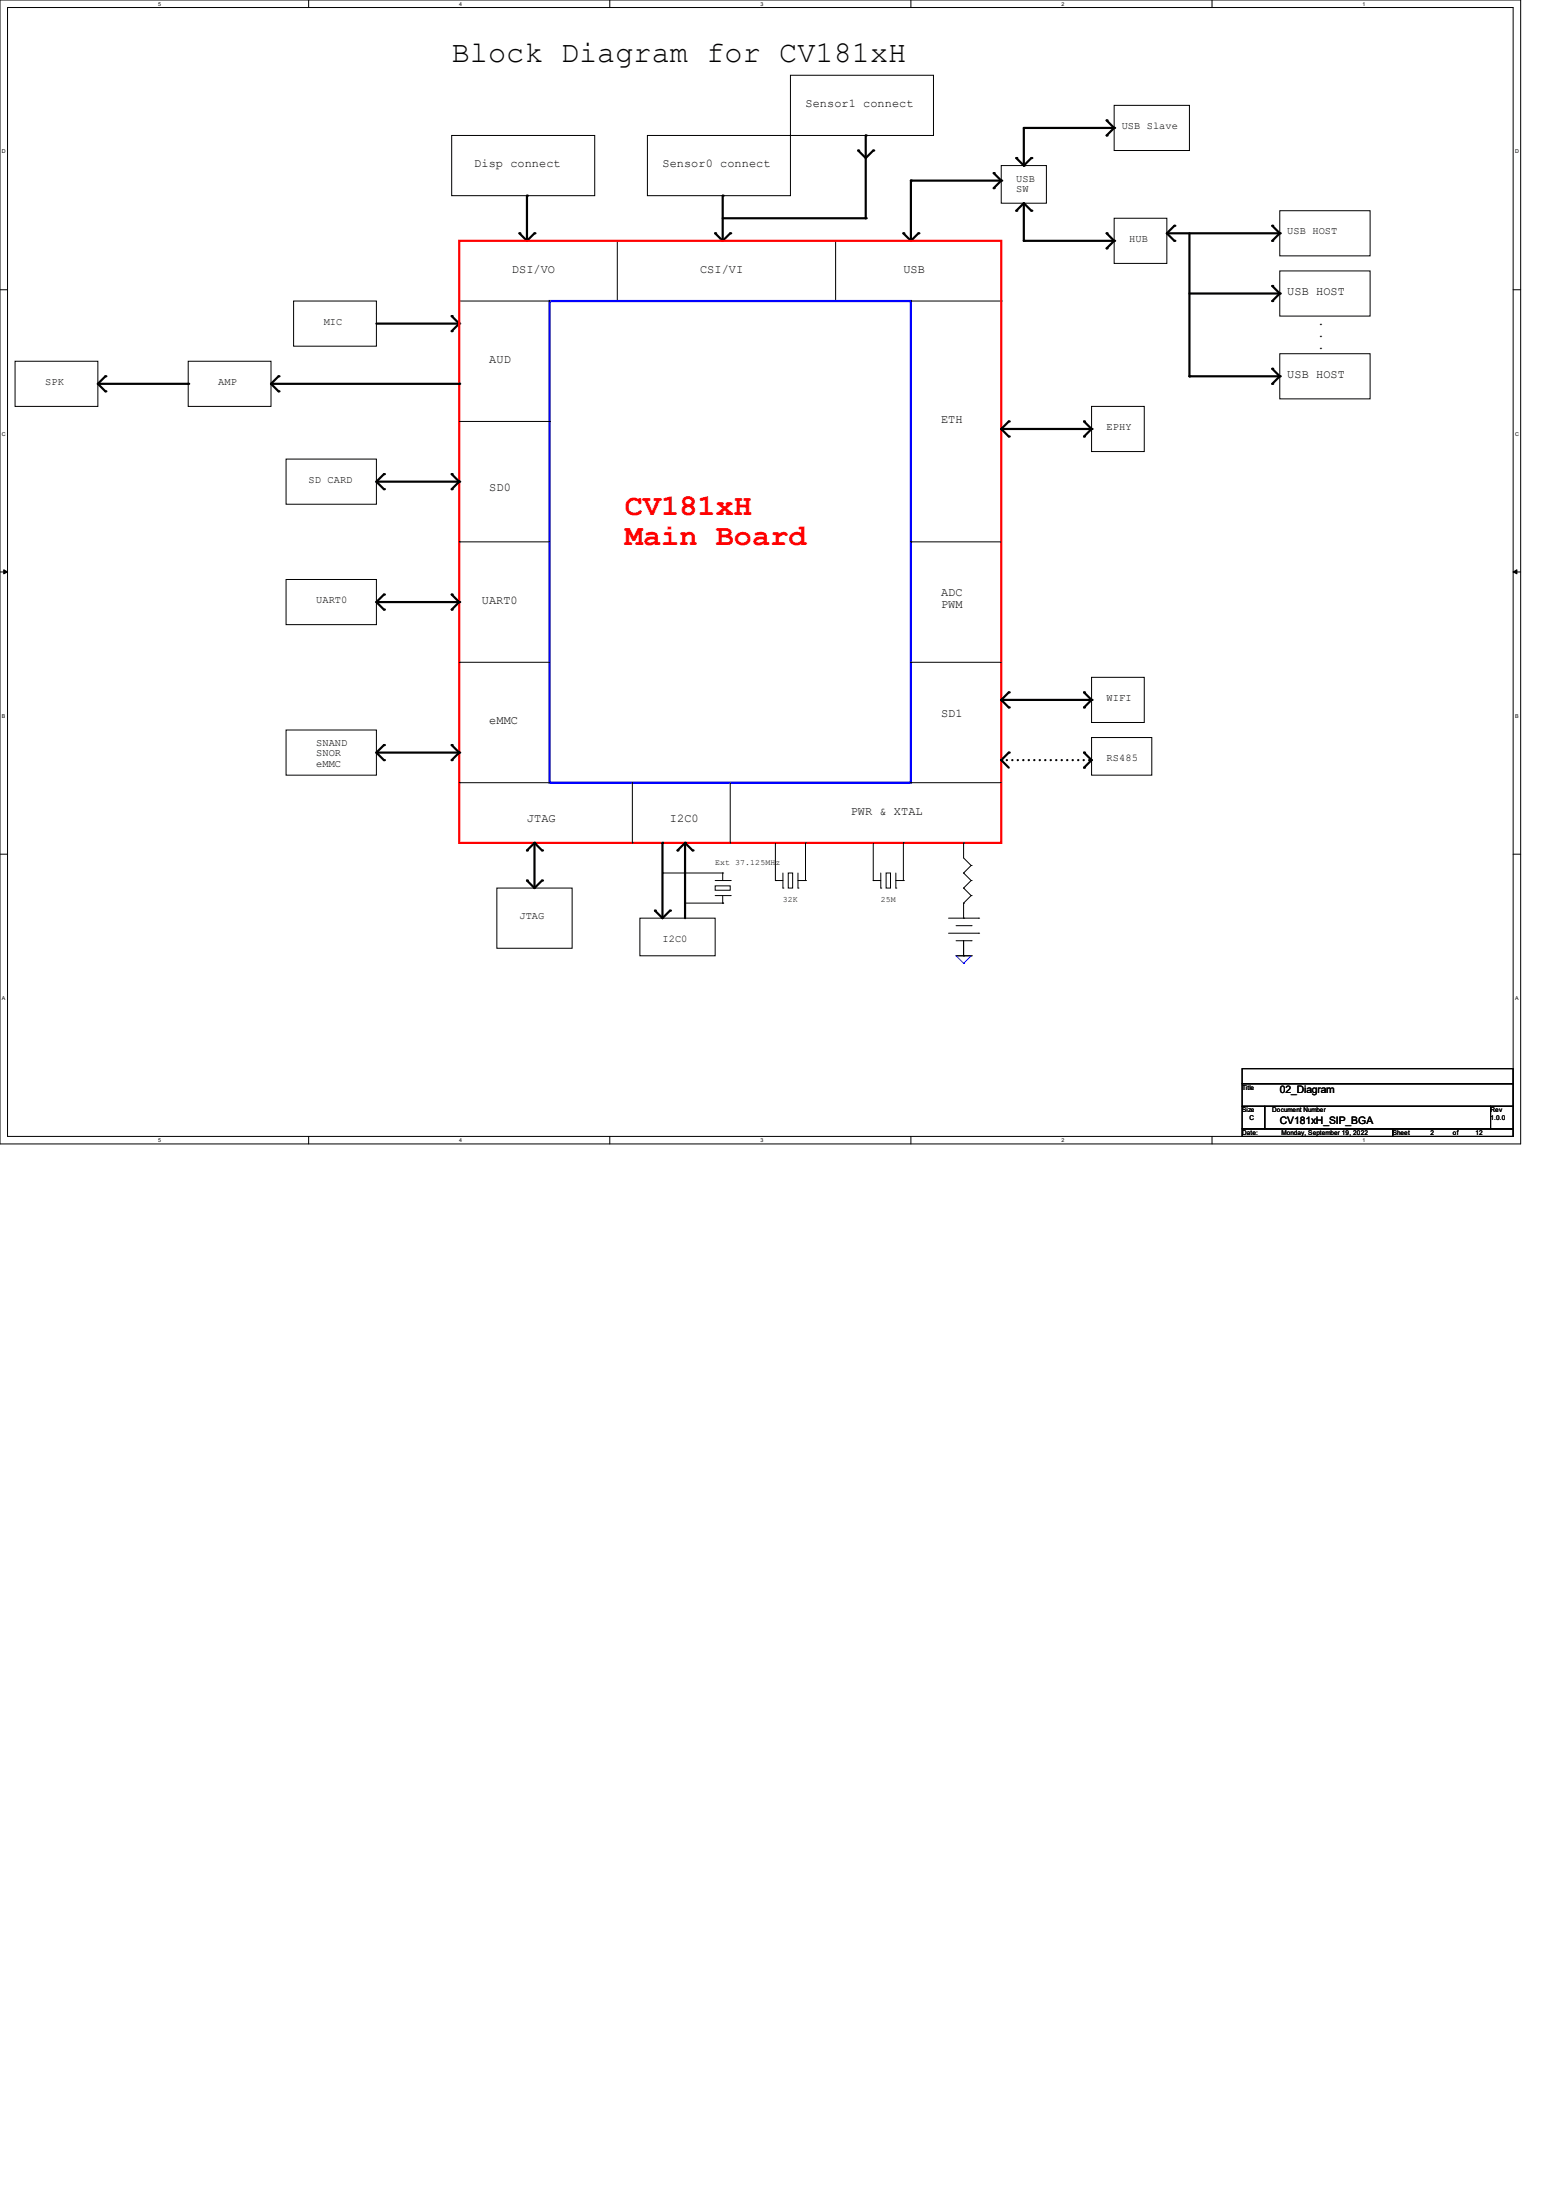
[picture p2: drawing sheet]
<svg xmlns="http://www.w3.org/2000/svg" width="210mm" height="297mm" viewBox="0 0 210 297" stroke-linecap="round" stroke-linejoin="round" font-family="sans-serif">
<g fill="none" stroke="#000" stroke-width=".13">
<path d="M0 0h205.2v154.4h-205.2zM1 1h203.2v152.4h-203.2zM41.7 0v1M61 18.3h19.3v8.1h-19.3zM82.3 0v1M87.4 18.3h19.3v8.1h-19.3zM106.7 10.2h19.3v8.1h-19.3zM122.9 0v1M150.4 14.2h10.1v6.1h-10.1zM163.6 0v1M0 39.1h1M83.3 32.5v8.1"/>
<path d="M112.8 32.5v8.1M135.1 22.4h6.1v5h-6.1zM150.4 29.5h7.1v6.1h-7.1zM172.7 36.6h12.2v6.1h-12.2zM172.7 28.4h12.2v6.1h-12.2zM204.2 39.1h1M2 48.8h11.2v6.1h-11.2zM25.4 48.8h11.2v6.1h-11.2zM39.6 40.6h11.2v6.1h-11.2zM62 40.6h12.2M62 56.9h12.2M74.2 40.6h.1"/>
<path d="M74.2 56.9h.1M83.3 40.6h.1M112.8 40.6h.1M122.9 40.6h12.2M135.1 40.6h.1M147.3 54.9h7.1v6.1h-7.1zM172.7 47.8h12.2v6h-12.2zM0 77.2h1M.5 76.9l.5 .3-.5 .3zM38.6 78.2h12.2v6.1h-12.2zM38.6 62h12.2v6.1h-12.2zM62 73.2h.1"/>
<path d="M62 73.2h12.2M122.9 73.2h.1M122.9 73.2h12.2M204.2 77.2l.5-.3v.6zM204.2 77.2h1M38.6 98.6h12.2v6h-12.2zM62 89.4h.1M62 89.4h12.2M122.9 89.4h.1M122.9 89.4h12.2M147.3 99.6h8.1v5h-8.1zM147.3 91.4h7.1v6.1h-7.1z"/>
<path d="M0 115.3h1M62 105.7h.1M62 105.7h12.2M67.1 119.9h10.1v8.1h-10.1zM85.3 113.8h.1M85.3 105.7v8.1M89.4 117.9h.1M89.4 117.9h8.1M96.5 119.6h2.1v.6h-2.1zM96.5 118.9h2.1M97.5 117.9h.1M97.5 117.9v1"/>
<path d="M98.6 113.8h.1M98.6 118.9h.1M98.6 105.7v8.1M104.6 118.9h.1M104.6 118.9h1.1M104.6 113.8v5.1M105.7 119.9h.1M105.7 117.9v2M106.4 117.9h.6v2h-.6zM107.7 119.9h.1M107.7 118.9h1M107.7 117.9v2"/>
<path d="M108.7 118.9h.1M108.7 113.8h.1M108.7 113.8v5.1M117.9 118.9h.1M117.9 118.9h1M117.9 113.8v5.1M118.9 119.9h.1M118.9 117.9v2M119.6 117.9h.6v2h-.6zM120.9 119.9h.1M120.9 118.9h1M120.9 117.9v2"/>
<path d="M121.9 118.9h.1M121.9 113.8h.1M121.9 113.8v5.1M122.9 105.7h.1M122.9 105.7h12.2M130 113.8h.1M130 117.9h.1M130 119.9h.1M130 113.8v2l1.1 1M130 117.9l1.1 1M130 119.9l1.1 1M131.1 116.8h.1"/>
<path d="M131.1 118.9h.1M131.1 116.8l-1.1 1.1M131.1 118.9l-1.1 1M204.2 115.3h1M86.4 124h10.1v5h-10.1zM92.5 121.9h5M96.5 120.9h2.1M97.5 121.9h.1M97.5 120.9v1M98.6 120.9h.1M128 124h4.1M128 126h4.1"/>
<path d="M129 125h2.1M129 127h2.1M129 129h2.1M130 121.9h.1M130 124h.1M130 129h.1M130 121.9v2.1M130 127v2M131.1 120.9h.1M131.1 125h.1M131.1 127h.1M131.1 129h.1"/>
<path d="M131.1 120.9l-1.1 1M132.1 124h.1M132.1 126h.1M41.7 153.4v1M82.3 153.4v1M122.9 153.4v1M163.6 153.4v1M167.6 149.4h3.1v3h-3.1zM167.6 152.4h20.4v1h-20.4zM167.6 144.3h36.6v2h-36.6zM167.6 146.3h36.6v3.1h-36.6zM170.7 149.4h30.5v3h-30.5z"/>
<path d="M188 152.4h16.2v1h-16.2zM201.2 149.4h3v3h-3z"/>
</g>
<path d="M.5 76.9l.5 .3-.5 .3zM204.2 77.2l.5-.3v.6z" fill="#000"/>
<g fill="none" stroke="#000" stroke-width=".3">
<path d="M116.8 18.3h.1M116.8 18.3v11.2M149.4 16.3h.1M149.4 18.3h.1M149.4 16.3l1 1M150.4 17.3h.1M150.4 17.3h-12.2v5.1M150.4 17.3l-1 1M70.1 31.5h.1M70.1 31.5l1 1M71.1 26.4h.1M71.1 26.4v6.1"/>
<path d="M72.1 31.5h.1M72.1 31.5l-1 1M96.5 31.5h.1M96.5 31.5l1 1M97.5 26.4h.1M97.5 29.5h19.3M97.5 26.4v6.1M98.6 31.5h.1M98.6 31.5l-1.1 1M115.8 20.3h.1M115.8 20.3l1 1 1.1-1M116.8 29.5h.1"/>
<path d="M117.9 20.3h.1M121.9 31.5h.1M121.9 31.5l1 1M122.9 24.4h.1M122.9 24.4h12.2M122.9 24.4v8.1M124 31.5h.1M124 31.5l-1.1 1M134.1 23.4h.1M134.1 25.4h.1M134.1 23.4l1 1M135.1 24.4h.1"/>
<path d="M135.1 24.4l-1 1M137.2 21.3h.1M137.2 28.4h.1M137.2 21.3l1 1.1M138.2 22.4h.1M138.2 32.5h.1M138.2 27.4v5.1M138.2 27.4l1 1M138.2 27.4l-1 1M138.2 32.5h12.2M139.2 21.3h.1M139.2 28.4h.1"/>
<path d="M139.2 21.3l-1 1.1M149.4 31.5h.1M149.4 33.5h.1M149.4 31.5l1 1M150.4 32.5h.1M150.4 32.5l-1 1M157.5 31.5l1 1M157.5 31.5h15.2M158.5 30.5h.1M158.5 32.5h.1M158.5 30.5l-1 1M160.5 31.5v19.3"/>
<path d="M160.5 39.6h12.2M171.7 30.5h.1M171.7 32.5h.1M171.7 38.6h.1M171.7 30.5l1 1M171.7 38.6l1 1M172.7 31.5h.1M172.7 39.6h.1M172.7 31.5l-1 1M172.7 39.6l-1 1M13.2 51.8l1 1M13.2 51.8h12.2"/>
<path d="M14.2 50.8h.1M14.2 52.8h.1M14.2 50.8l-1 1M25.4 51.8h.1M36.6 51.8h25.4M36.6 51.8l1 1M37.6 50.8h.1M37.6 52.8h.1M37.6 50.8l-1 1M50.8 43.7h11.2M61 42.7h.1M61 44.7h.1"/>
<path d="M61 42.7l1 1M62 43.7h.1M62 51.8h.1M62 43.7l-1 1M135.1 57.9h12.2M135.1 57.9l1 1M136.1 56.9h.1M136.1 58.9h.1M136.1 56.9l-1 1M146.3 56.9h.1M146.3 58.9h.1M146.3 56.9l1 1"/>
<path d="M147.3 57.9h.1M147.3 57.9l-1 1M160.5 50.8h.1M160.5 50.8h12.2M171.7 40.6h.1M171.7 49.8h.1M171.7 51.8h.1M171.7 49.8l1 1M172.7 50.8h.1M172.7 50.8l-1 1M50.8 65l1 1M50.8 65h11.2"/>
<path d="M51.8 64h.1M51.8 66h.1M51.8 64l-1 1M61 64h.1M61 66h.1M61 64l1 1M62 65h.1M62 65l-1 1M50.8 81.3l1 1M50.8 81.3h11.2M51.8 80.3h.1M51.8 82.3h.1"/>
<path d="M51.8 80.3l-1 1M61 80.3h.1M61 82.3h.1M61 80.3l1 1M62 81.3h.1M62 81.3l-1 1M135.1 94.5h12.2M135.1 94.5l1 1M136.1 93.5h.1M136.1 95.5h.1M136.1 93.5l-1 1M146.3 93.5h.1"/>
<path d="M146.3 95.5h.1M146.3 93.5l1 1M147.3 94.5h.1M147.3 94.5l-1 1M50.8 101.6l1 1M50.8 101.6h11.2M51.8 100.6h.1M51.8 102.6h.1M51.8 100.6l-1 1M61 100.6h.1M61 102.6h.1M61 100.6l1 1"/>
<path d="M62 101.6h.1M62 101.6l-1 1M71.1 118.9h.1M71.1 114.8h.1M71.1 118.9l1 1M72.1 113.8h.1M72.1 113.8v6.1M72.1 113.8l-1 1M72.1 113.8l1.1 1M73.2 118.9h.1M73.2 114.8h.1M73.2 118.9l-1.1 1"/>
<path d="M89.4 113.8h.1M89.4 113.8v10.2M91.4 114.8h.1M92.5 113.8h.1M92.5 113.8v10.2M92.5 113.8l-1.1 1M92.5 113.8l1 1M93.5 114.8h.1M135.1 102.6h.1M135.1 102.6l1 1M136.1 101.6h.1M136.1 101.6l-1 1"/>
<path d="M146.3 101.6h.1M146.3 103.6h.1M146.3 101.6l1 1-1 1M88.4 122.9h.1M88.4 122.9l1 1.1M90.4 122.9h.1M90.4 122.9l-1 1.1"/>
</g>
<path d="M74.2 40.6h48.7v65.1h-48.7z" fill="none" stroke="#00f" stroke-width=".3"/>
<path d="M62 32.5h73.1v81.3h-73.1z" fill="none" stroke="#f00" stroke-width=".3"/>
<path d="M135.1 102.6h12.2M147.3 102.6h.1" fill="none" stroke="#000" stroke-width=".3" stroke-dasharray="0 .7"/>
<path d="M129 129l1 1M130 130h.1M131.1 129l-1.1 1" fill="none" stroke="#4200ff" stroke-width=".13"/>
<text font-size="4.1" x="61" y="8.3">Block Diagram for CV181xH</text>
<g font-size="4.1" fill="#f00">
<text x="84.3" y="69.5">CV181xH</text>
<text x="84.3" y="73.5">Main Board</text>
</g>
<g font-size="1.6">
<text x="108.7" y="14.5">Sensor1 connect</text>
<text x="64" y="22.6">Disp connect</text>
<text x="89.4" y="22.6">Sensor0 connect</text>
<text x="69.1" y="36.8">DSI/VO</text>
<text x="94.5" y="36.8">CSI/VI</text>
<text x="121.9" y="36.8">USB</text>
<text x="173.7" y="39.9">USB HOST</text>
<text x="177.8" y="43.9">.</text>
<text x="177.8" y="45.6">.</text>
<text x="177.8" y="47.2">.</text>
<text x="66" y="49">AUD</text>
<text x="173.7" y="51.1">USB HOST</text>
<text x="127" y="57.1">ETH</text>
<text x="66" y="66.3">SD0</text>
<text x="65" y="81.5">UART0</text>
<text x="127" y="80.5">ADC</text>
<text x="127" y="82.1">PWM</text>
<text x="66" y="97.8">eMMC</text>
<text x="127" y="96.8">SD1</text>
<text x="71.1" y="111">JTAG</text>
<text x="90.4" y="111">I2C0</text>
<text x="114.8" y="110">PWR &amp; XTAL</text>
</g>
<g font-size="1.4">
<text x="151.4" y="17.4">USB Slave</text>
<text x="137.2" y="24.5">USB</text>
<text x="137.2" y="25.9">SW</text>
<text x="152.4" y="32.6">HUB</text>
<text x="173.7" y="31.6">USB HOST</text>
<text x="43.7" y="43.8">MIC</text>
<text x="6.1" y="51.9">SPK</text>
<text x="29.5" y="51.9">AMP</text>
<text x="149.4" y="58">EPHY</text>
<text x="41.7" y="65.2">SD CARD</text>
<text x="42.7" y="81.4">UART0</text>
<text x="149.4" y="94.6">WIFI</text>
<text x="42.7" y="100.7">SNAND</text>
<text x="42.7" y="102.1">SNOR</text>
<text x="42.7" y="103.5">eMMC</text>
<text x="149.4" y="102.7">RS485</text>
<text x="70.1" y="124.1">JTAG</text>
<text x="89.4" y="127.1">I2C0</text>
<text x="172.7" y="147.6">02_Diagram</text>
<text x="172.7" y="151.7">CV181xH_SIP_BGA</text>
</g>
<g font-size="1.1">
<text x="96.5" y="116.8">Ext 37.125MH</text>
<text x="104.6" y="116.8">z</text>
<text x="105.7" y="121.8">32K</text>
<text x="118.9" y="121.8">25M</text>
</g>
<g font-size=".9">
<text x="167.6" y="147.1">Title</text>
<text x="167.6" y="150.2">Size</text>
<text x="167.6" y="153.2">Date:</text>
<text x="168.7" y="151.2">C</text>
<text x="171.7" y="150.2">Document Number</text>
<text x="172.9" y="153.2">Monday, September 19, 2022</text>
<text x="188" y="153.2">Sheet</text>
<text x="193" y="153.2">2</text>
<text x="196.1" y="153.2">of</text>
<text x="199.1" y="153.2">12</text>
<text x="201.2" y="150.2">Rev</text>
<text x="201.2" y="151.2">1.0.0</text>
</g>
<g font-size=".7">
<text x="21.3" y=".8">5</text>
<text x="62" y=".8">4</text>
<text x="102.6" y=".8">3</text>
<text x="143.3" y=".8">2</text>
<text x="183.9" y=".8">1</text>
<text x=".3" y="20.7">D</text>
<text x="204.5" y="20.7">D</text>
<text x=".3" y="58.8">C</text>
<text x="204.5" y="58.8">C</text>
<text x=".3" y="96.9">B</text>
<text x="204.5" y="96.9">B</text>
<text x=".3" y="135">A</text>
<text x="204.5" y="135">A</text>
<text x="21.3" y="154.2">5</text>
<text x="62" y="154.2">4</text>
<text x="102.6" y="154.2">3</text>
<text x="143.3" y="154.2">2</text>
<text x="183.9" y="154.2">1</text>
</g>
</svg>
